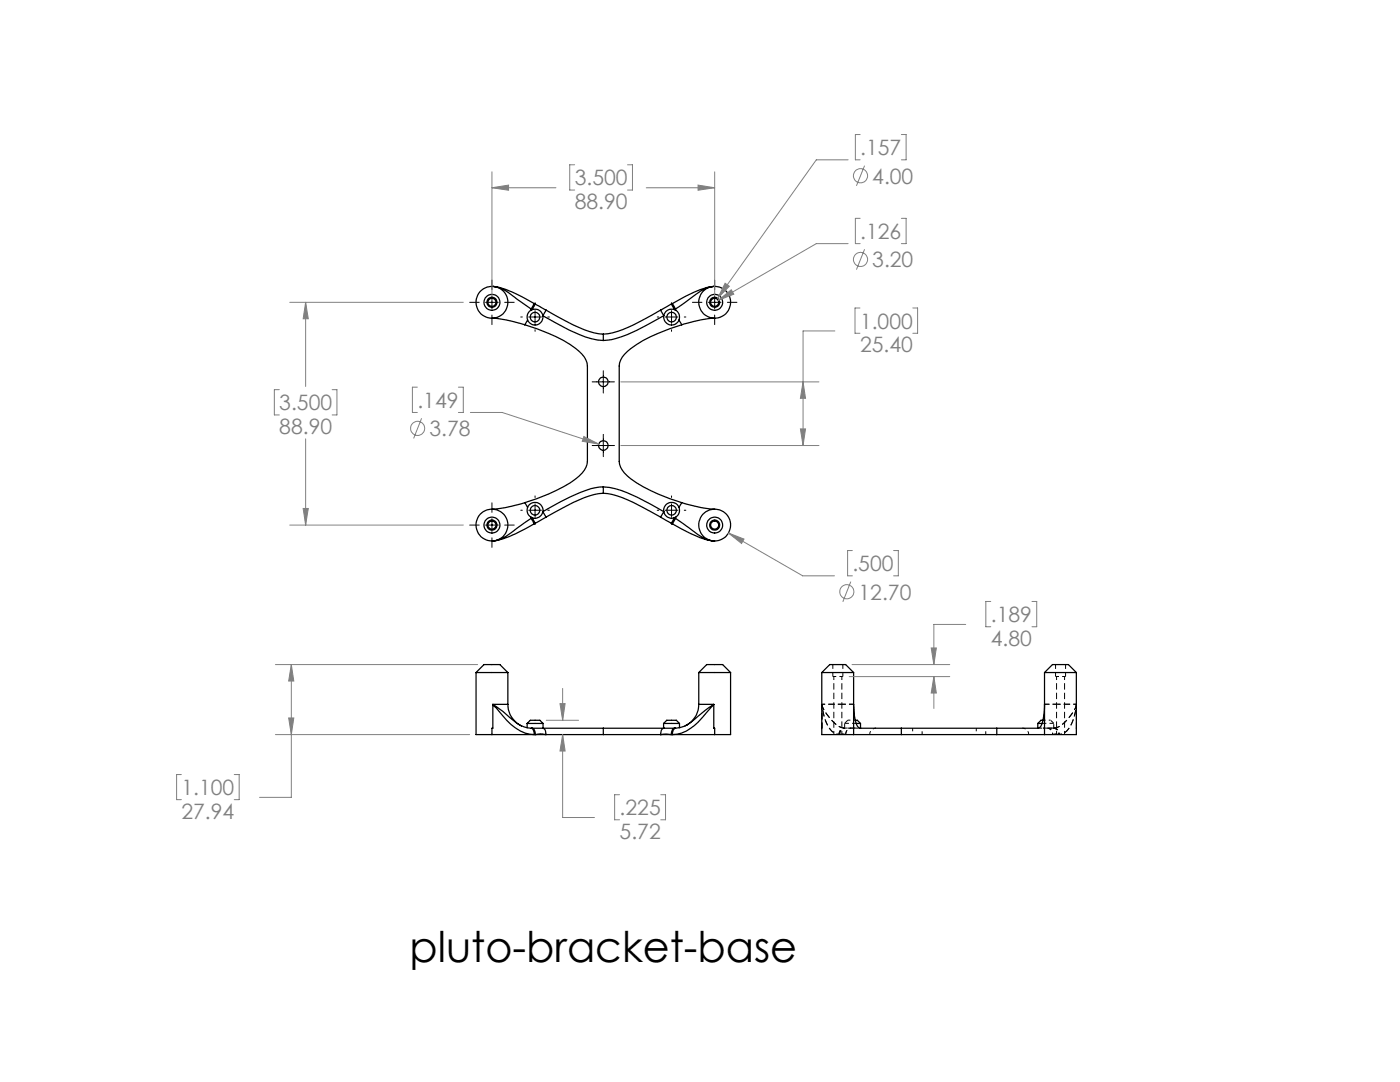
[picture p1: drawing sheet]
<svg xmlns="http://www.w3.org/2000/svg" width="279mm" height="216mm" viewBox="0 0 279 216" stroke-linecap="round" stroke-linejoin="round" font-family="sans-serif">
<g fill="none" stroke="#000" stroke-width=".25">
<path d="M142.2 57.2l-.5 .1a10.7 10.7 0 0 0-4 2.3l-2.9 2.1M142.3 57.1h.2a17.7 17.7 0 0 0-7.4 3l-.9 .5M98.2 63.5l2.7 .3 3.8 1M104.7 64.8a30 30 0 0 1 10.9 5.3 4.2 4.2 0 0 1 1.6 2.9v19.1a4.9 4.9 0 0 1-2.3 3.4 33.9 33.9 0 0 1-10.2 4.8M105.3 63.9l-.6 .9M106 61.7v.2M106.6 60.6a22.1 22.1 0 0 0-8.2-3.5 6 6 0 0 1 3.8 1.8l3.8 2.8M106.6 60.6l-.6 1.1M106.6 60.6l.2 .1M106.8 60.7l-.6 1.1-.2-.1M106.8 60.7l2.2 1.2M109 61.9l5.4 2.9 2.2 1a11.6 11.6 0 0 0 3.8 .9"/>
<path d="M109 61.9l-.7 1.1a42.3 42.3 0 0 0 9.7 4.6l2.4 .3M120.4 66.7v1.2M131.8 61.9l-5.4 2.9-2.2 1a11.6 11.6 0 0 1-3.8 .9M131.8 61.9l.7 1.1-1.8 1a26.1 26.1 0 0 1-9.5 3.9h-.8M134 60.7l.6 1.1 .2-.1M134 60.7l-2.2 1.2M134.2 60.6l.6 1.1M134.2 60.6l-.2 .1M134.8 61.7l.1 .2M135.5 63.9l.6 .9M136.1 64.8a30 30 0 0 0-10.9 5.3 4.2 4.2 0 0 0-1.6 2.9v19.1a4.9 4.9 0 0 0 2.3 3.4 33.9 33.9 0 0 0 10.2 4.8M142.6 63.5l-2.7 .3-3.8 1"/>
<path d="M120.4 97.2a14.7 14.7 0 0 0-6.6 2l-5.5 2.9 .7 1.1M120.4 97.2v1.2M120.4 98.4a17.9 17.9 0 0 0-7.8 2.8l-3.6 2M120.4 97.2a16.1 16.1 0 0 1 6.8 2l5.3 2.9-.7 1.1M120.4 98.4a17.9 17.9 0 0 1 7.8 2.8l3.6 2M104.7 100.3l.6 .9M104.7 100.3l-3.8 1-2.7 .3M106 103.2v.2M106 103.4l-3.4 2.5a7.1 7.1 0 0 1-4.2 2 16.6 16.6 0 0 0 6.4-2.4l1.8-1M106 103.4l.6 1.1M106 103.4l.2-.1 .6 1.1M106.8 104.4l-.2 .1"/>
<path d="M109 103.2l-2.2 1.2M131.8 103.2l2.2 1.2M134 104.4l.2 .1M134.8 103.4l2.2 1.6a14 14 0 0 0 4.9 2.9h.6a16.7 16.7 0 0 1-6.5-2.4l-1.8-1M134.8 103.4l-.6 1.1M134.8 103.4l-.2-.1-.6 1.1M134.9 103.2l-.1 .2M136.1 100.3l-.6 .9M136.1 100.3l3.8 1 2.7 .3M95 134.2v12.4h3.2M95 134.2h6.4M95 134.2l1.6-1.6h3.2l1.6 1.6"/>
<path d="M101.4 134.2v6.3M139.5 134.2h6.3M139.5 134.2l1.5-1.6h3.2l1.6 1.6M139.5 134.2v6.3M145.8 134.2v12.4h-3.2M164 134.2l1.6-1.6h3.2l1.6 1.6M164 134.2h6.4M164 134.2v12.4h6.4M170.4 134.2v12.4M208.5 134.2h6.3M208.5 134.2l1.5-1.6h3.2l1.6 1.6M208.5 134.2v12.4"/>
<path d="M214.8 134.2v12.4h-6.3M98.2 146.6h8.4M98.4 140.6l1.3 1.5a10.7 10.7 0 0 0 6 4.4l.9 .1M98.4 140.5l2 1.5 2.7 2.3 1 .5M98.4 140.5h3M98.4 140.5v4.8h-.2v1.3M101.4 140.5a4.8 4.8 0 0 0 2.7 4.4M104.1 144.8l1.2 .4 .7 .1M105.2 144.4h3.2M105.2 144.4l.6-.7h1.9l.7 .7M105.2 144.4v.8M106 145.3a1.11 1.11 0 0 1 .6 1.3"/>
<path d="M106 145.3h.2M106.2 145.3a1.11 1.11 0 0 1 .6 1.3M106.2 145.3h2.1M106.6 146.6h.2M106.8 146.6l1.1-.2 1.1 .2M106.8 146.6h2.2M108.3 145.3h.1M108.3 145.3a1.07 1.07 0 0 1 .7 1.3M108.3 145.3h12.1M108.4 144.4v.9M109 146.6h11.4M120.4 145.3h12.1"/>
<path d="M120.4 145.3v1.3M120.4 146.6h11.4M131.8 146.6l1.2-.1 1 .1M131.8 146.6h2.2M132.4 144.4l.7-.7h1.9l.6 .7M132.4 144.4h3.2M132.4 144.4v.9M132.5 145.3h2.1M132.5 145.3a1.07 1.07 0 0 0-.7 1.3M134 146.6h.2M134.2 146.6h8.4M134.6 145.3a1.11 1.11 0 0 0-.6 1.3"/>
<path d="M134.6 145.3h.2M134.8 145.3a1.11 1.11 0 0 0-.6 1.3M135.6 144.4v.8M139.5 140.5a4.8 4.8 0 0 1-2.8 4.4M139.5 140.5h3M142.5 140.6a35.5 35.5 0 0 1-4.6 4.7 6.1 6.1 0 0 1-3.7 1.3M142.5 140.5l-1 .6a31.6 31.6 0 0 1-5 3.9l-1.7 .3M142.5 140.5v.1M142.5 140.6v4.7h.1v1.3M170.4 140.5a8.9 8.9 0 0 0 .9 4.6l.4 .2h8.2M170.4 146.6h9.5M170.7 143.7h.4l.6 .7"/>
<path d="M170.9 144.4h.8M171.7 144.4v.9M179.9 145.3h19M179.9 145.3v1.3M179.9 146.6h19M198.9 146.6h9.6M198.9 145.3v1.3M207.1 144.4h.9M207.1 144.4v.9M208.1 143.7h-.3l-.7 .7M208.5 140.5v.1a11.1 11.1 0 0 1-.8 4.3l-.5 .4h-8.3"/>
<circle cx="98.2" cy="60.3" r="1.59"/>
<circle cx="98.2" cy="60.3" r=".81"/>
<circle cx="98.2" cy="60.3" r="1"/>
<circle cx="98.2" cy="60.3" r="3.2"/>
<circle cx="106.8" cy="63.3" r="1.58"/>
<circle cx="106.8" cy="63.3" r=".95"/>
<circle cx="120.4" cy="76.2" r=".95"/>
<circle cx="134" cy="63.3" r="1.58"/>
<circle cx="134" cy="63.3" r=".95"/>
<circle cx="142.6" cy="60.3" r="1.59"/>
<circle cx="142.6" cy="60.3" r="1"/>
<circle cx="142.6" cy="60.3" r=".81"/>
<circle cx="142.6" cy="60.3" r="3.2"/>
<circle cx="120.4" cy="88.9" r=".95"/>
<circle cx="98.2" cy="104.8" r="1.59"/>
<circle cx="98.2" cy="104.8" r="1"/>
<circle cx="98.2" cy="104.8" r=".81"/>
<circle cx="98.2" cy="104.8" r="3.2"/>
<circle cx="106.8" cy="101.8" r="1.58"/>
<circle cx="106.8" cy="101.8" r=".95"/>
<circle cx="134" cy="101.8" r="1.58"/>
<circle cx="134" cy="101.8" r=".95"/>
<circle cx="142.6" cy="104.8" r="1.59"/>
<circle cx="142.6" cy="104.8" r="1"/>
<circle cx="142.6" cy="104.8" r=".81"/>
<circle cx="142.6" cy="104.8" r="3.2"/>
</g>
<path d="M167.8 140.5h2.6M170.4 140.5h-2.6M208.5 140.5h2.5M211 140.5h-2.5" fill="none" stroke="#000" stroke-width=".2" stroke-dasharray="1.3 .6" stroke-dashoffset=".3" stroke-linecap="butt"/>
<g fill="none" stroke="#000" stroke-width=".2" stroke-dasharray="1.3 .6" stroke-dashoffset=".6" stroke-linecap="butt">
<path d="M166.2 135h2M166.4 135v11.6M210.9 135v11.6M212.7 135h-2M164 140.5h3.8M167.6 146.6l.5-.2 .7 .2M167.8 140.5h-3.8M168 146.6v-11.6M168.8 146.6l-.6-.2-.6 .2M174.8 145.3a1.27 1.27 0 0 0-1.2 1.3M182.1 145.3v1.3M184 146.6v-1.3"/>
<path d="M194.8 145.3v1.3M196.7 146.6v-1.3M205.3 146.6a1.27 1.27 0 0 0-1.3-1.3M210.1 146.6l.6-.2 .6 .2M211 140.5h3.8M211.3 146.6l-.6-.2-.6 .2M212.5 146.6v-11.6M214.8 140.5h-3.8"/>
</g>
<g fill="none" stroke="#000" stroke-width=".2" stroke-dasharray="1.3 .6" stroke-linecap="butt">
<path d="M164 140.6v-.1M164 140.5v.1M164 140.5v.1a8 8 0 0 0 4.1 4.6l.5 .1M168.6 145.3a5.9 5.9 0 0 1-3.7-2.9l-.7-1.3-.2-.6M168.6 145.3h.2M168.7 145.3h-.1M207.2 145.3h-.1M210.1 145.3h.2M210.3 145.3h-.1M210.3 145.3a5 5 0 0 0 3.2-2.3 4 4 0 0 0 1.3-2.4v-.1M214.8 140.5v.1a8 8 0 0 1-4 4.6l-.5 .1M214.8 140.5v.1"/>
<path d="M214.8 140.6v-.1"/>
</g>
<path d="M164 140.6v4.7M164 145.3v-4.7M214.8 145.3v-4.7M214.8 140.6v4.7" fill="none" stroke="#000" stroke-width=".2" stroke-dasharray="1.3 .6" stroke-dashoffset=".2" stroke-linecap="butt"/>
<path d="M168.6 144.3v1M169.9 145.3h-1.1M170.7 145.3h1M207.2 145.3h.9M210.1 145.3h-1.1M210.3 145.3v-1" fill="none" stroke="#000" stroke-width=".2" stroke-dasharray="1.3 .6" stroke-dashoffset=".5" stroke-linecap="butt"/>
<path d="M168.8 145.3h1.9M208.1 145.3h2" fill="none" stroke="#000" stroke-width=".2" stroke-dasharray="1.3 .6" stroke-dashoffset="1" stroke-linecap="butt"/>
<path d="M164 140.6a9.8 9.8 0 0 0 1.9 5.2l.6 .5 .9 .3M167.4 146.6a3.4 3.4 0 0 1-2.6-2.8l-.5-1.7-.3-1.5M211.4 146.6a3.2 3.2 0 0 0 2.5-2.4 11.5 11.5 0 0 0 .9-3.6M214.8 140.6a10.2 10.2 0 0 1-1.9 5.2l-.5 .5-1 .3" fill="none" stroke="#000" stroke-width=".2" stroke-dasharray="1.3 .6" stroke-dashoffset=".7" stroke-linecap="butt"/>
<path d="M166.2 132.6v2.4M168.2 135v-2.4M210.7 132.6v2.4M212.7 135v-2.4M169.2 143.7l-.6 .6M170.7 145.3h-.8M170.9 144.3h-2.3M209 145.3h-.9M210.3 144.3h-2.3M210.3 144.3l-.6-.6" fill="none" stroke="#000" stroke-width=".2" stroke-dasharray="1.3 .6" stroke-dashoffset=".4" stroke-linecap="butt"/>
<path d="M169.2 143.7h1.5M208.2 143.7h1.5" fill="none" stroke="#000" stroke-width=".2" stroke-dasharray="1.3 .6" stroke-dashoffset=".8" stroke-linecap="butt"/>
<path d="M168.6 145.3a1.2 1.2 0 0 0-1.2 1.3M168.7 145.3a1.2 1.2 0 0 0-1.1 1.3M169.9 145.3a1.2 1.2 0 0 0-1.1 1.3M210.1 146.6a1.2 1.2 0 0 0-1.1-1.3M211.3 146.6a1.2 1.2 0 0 0-1.1-1.3M211.4 146.6a1.2 1.2 0 0 0-1.1-1.3" fill="none" stroke="#000" stroke-width=".2" stroke-dasharray="1.3 .6" stroke-dashoffset=".9" stroke-linecap="butt"/>
<g fill="none" stroke="#808080" stroke-width=".2">
<path d="M98.2 34.3v24.8M98.2 37.5h12.7M98.2 37.5l3.3-.6v1.1zM114.7 32.9h-1v5h1M125.2 32.9h1v5h-1M129 37.5h13.6M139.3 36.9l3.3 .6-3.3 .5zM142.6 34.3v24.8M169.3 31.9h-6.4l-19.7 27.6M171.7 26.8h-1v5.1h1M172.5 33.1l-1.6 4M179.9 26.8h.9v5.1h-.9"/>
<path d="M143.3 59.9l2.6-2.1 .5 .9zM144.7 56.5l.9 .6-2.4 2.4zM169.3 48.6h-6.4l-19.6 11.3M171.7 43.6h-1v5h1M172.5 49.7l-1.6 4.1M179.9 43.6h.9v5h-.9M55.7 77.8h-.9v5h.9M57.8 60.3h34.7M61 60.3v16.8M61 60.3l.5 3.3h-1zM66.3 77.8h.9v5h-.9M83.3 77.3h-1v5h1"/>
<path d="M91.5 77.3h1v5h-1M123.9 76.2h39.5M160.3 76.2l.5 3.3h-1.1zM166.6 66h-6.3v22.9M171.6 61.5h-1v5h1M182.2 61.5h.9v5h-.9M61 87.6v17.2M84.1 83.5l-1.5 4M93.9 82.3h6.3l19.3 6.3M116.5 87.1l3 1.5-3.3-.5zM123.9 88.9h39.5M159.7 85.6h1.1l-.5 3.3z"/>
<path d="M57.8 104.8h34.7M60.5 101.5h1l-.5 3.3zM145.4 106.4l14.8 8.5h6.3M145.4 106.4l3.1 1.2-.5 .8zM169.8 116.1l-1.6 4M170.1 109.9h-.9v5h.9M178.3 109.9h1v5h-1M55 132.6h40.3M58.1 132.6v26.5h-6.3M58.1 132.6l.5 3.3h-1zM112.3 137.4v6.3M169.5 135h20"/>
<path d="M170 132.6h19.5M185.8 129.3h1.1l-.5 3.3zM186.4 135l.5 3.3h-1.1zM186.4 135v6.4M192.7 124.6h-6.3v8M197.7 120h-1v5.1h1M206 120h.9v5.1h-.9M36.2 154.6h-1v5h1M46.7 154.6h1v5h-1M55 146.6h38.7M57.6 143.3h1l-.5 3.3zM109 143.7h6.5"/>
<path d="M111.8 140.4h1l-.5 3.3zM112.3 146.6v16.5h6.3M112.3 146.6l.5 3.3h-1zM123.6 158.6h-.9v5h.9M131.9 158.6h.9v5h-.9"/>
<circle cx="171.7" cy="35.1" r="1.41"/>
<circle cx="171.7" cy="51.8" r="1.41"/>
<circle cx="83.4" cy="85.5" r="1.41"/>
<circle cx="169" cy="118.1" r="1.41"/>
</g>
<g fill="none" stroke="#000" stroke-width=".2">
<path d="M98.2 55.9v1.9M98.2 59.1v2.5M142.6 55.9v1.9M142.6 59.1v2.5M93.7 60.3h1.9M96.9 60.3h2.5M98.2 62.9v1.9M100.7 60.3h1.9M103.9 63.3h.3M105.5 63.3h2.6M106.8 60.4v.3M106.8 62v2.5"/>
<path d="M106.8 65.8v.3M109.3 63.3h.3M118.2 76.2h4.4M120.4 74v4.4M131.2 63.3h.3M132.8 63.3h2.5M134 60.4v.3M134 62v2.5M134 65.8v.3M136.6 63.3h.3M138.2 60.3h1.9M141.4 60.3h2.5"/>
<path d="M142.6 62.9v1.9M145.2 60.3h1.9M106.8 99v.3M118.2 88.9h4.4M120.4 86.7v4.4M134 99v.3M93.7 104.8h1.9M96.9 104.8h2.5M98.2 100.3v1.9M98.2 103.5v2.5M98.2 107.3v1.9M100.7 104.8h1.9"/>
<path d="M103.9 101.8h.3M105.5 101.8h2.6M106.8 100.5v2.6M106.8 104.4v.3M109.3 101.8h.3M131.2 101.8h.3M132.8 101.8h2.5M134 100.5v2.6M134 104.4v.3M136.6 101.8h.3"/>
</g>
<path d="M58.1 132.6l.5 3.3h-1zM57.6 143.3h1l-.5 3.3zM111.8 140.4h1l-.5 3.3zM112.3 146.6l.5 3.3h-1zM61 60.3l.5 3.3h-1zM60.5 101.5h1l-.5 3.3zM98.2 37.5l3.3-.6v1.1zM139.3 36.9l3.3 .6-3.3 .5zM160.3 76.2l.5 3.3h-1.1zM159.7 85.6h1.1l-.5 3.3zM116.5 87.1l-.3 1 3.3 .5zM145.4 106.4l2.6 2 .5-.8zM144.7 56.5l-1.5 3 2.4-2.4zM143.3 59.9l3.1-1.2-.5-.9zM186.4 135l.5 3.3h-1.1zM185.8 129.3h1.1l-.5 3.3z" fill="#808080"/>
<text font-size="8.5" x="81.7" y="191.9">pluto-bracket-base</text>
<g font-size="4.2" fill="#808080">
<text x="171.7" y="31">.157</text>
<text x="114.7" y="37">3.500</text>
<text x="114.7" y="41.7">88.90</text>
<text x="174.1" y="36.7">4.00</text>
<text x="171.7" y="47.7">.126</text>
<text x="174.1" y="53.4">3.20</text>
<text x="171.6" y="65.6">1.000</text>
<text x="171.6" y="70.3">25.40</text>
<text x="55.7" y="81.9">3.500</text>
<text x="83.3" y="81.4">.149</text>
<text x="55.7" y="86.6">88.90</text>
<text x="85.7" y="87.1">3.78</text>
<text x="170.1" y="114">.500</text>
<text x="171.3" y="119.7">12.70</text>
<text x="197.7" y="124.1">.189</text>
<text x="197.7" y="128.9">4.80</text>
<text x="36.2" y="158.6">1.100</text>
<text x="36.2" y="163.4">27.94</text>
<text x="123.7" y="162.7">.225</text>
<text x="123.7" y="167.4">5.72</text>
</g>
</svg>
